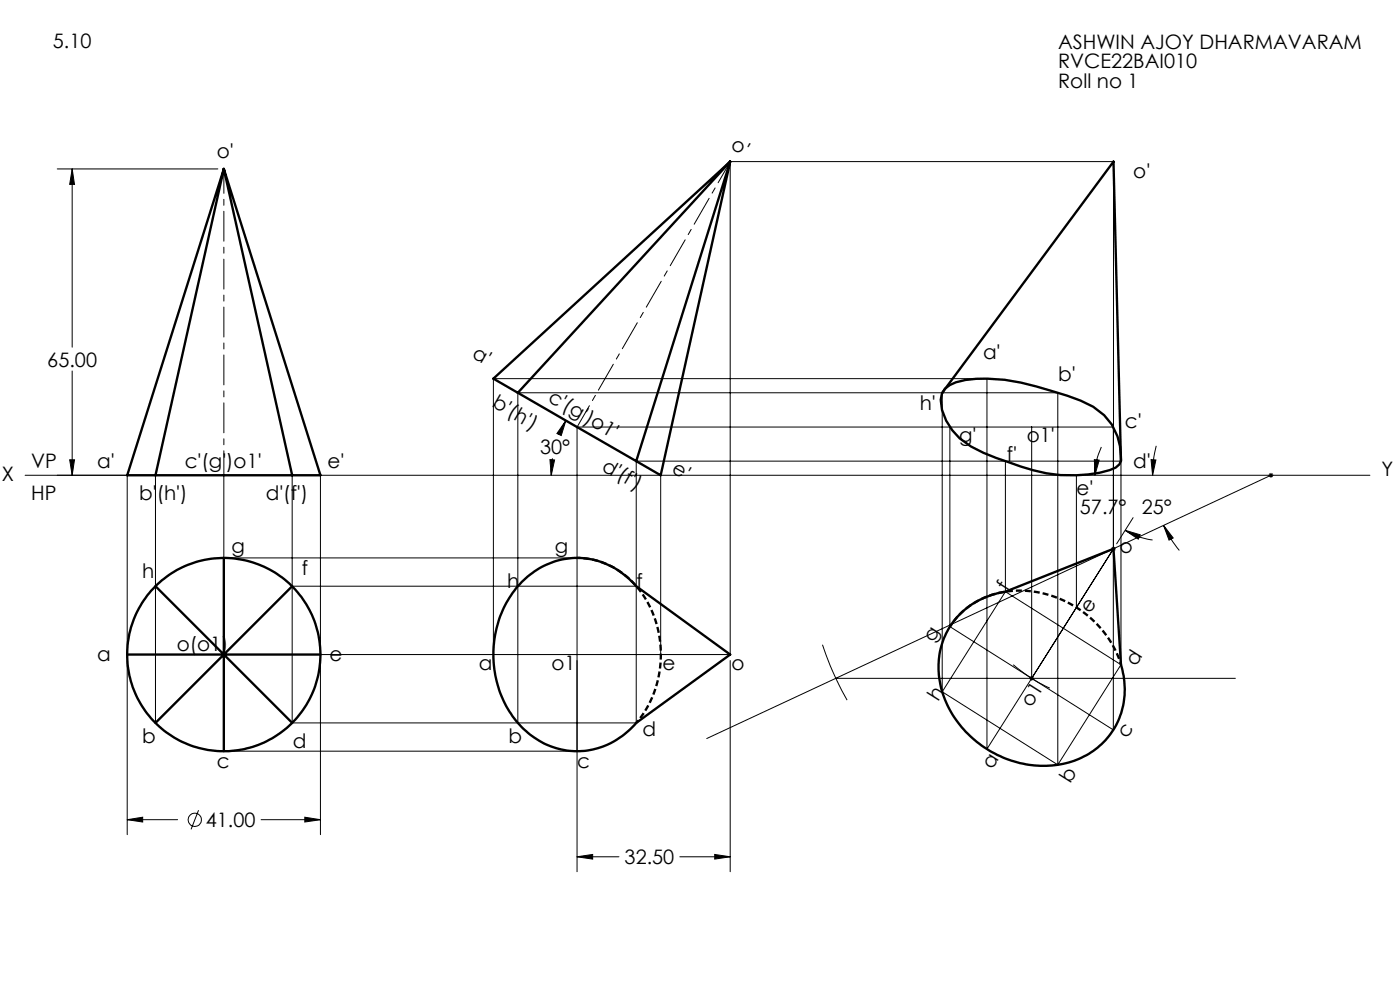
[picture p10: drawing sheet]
<svg xmlns="http://www.w3.org/2000/svg" width="297mm" height="210mm" viewBox="0 0 297 210" stroke-linecap="round" stroke-linejoin="round" font-family="sans-serif">
<g fill="none" stroke="#000" stroke-width=".21">
<path d="M12.1 35.8h34.1M15.3 35.8l.5 3.3h-1zM15.3 35.8v37.9M15.3 78.7v22.1M14.8 97.5h1l-.5 3.3zM116.7 97.5l1 .1-.8 3.2zM117.2 97.2l-.3 3.6M120.1 89.2l-1 3.2-1-.4zM120.1 89.2l-1.5 3M199.9 83.3v63.4M201.5 90.6v42.3l34.7 21.9v-64.2h-113.8v94.3M213.3 97.8v27.7"/>
<path d="M218.9 90.6v53.8M232.2 97.5l1 .1-.9 3.2zM233.6 94.8a14.1 14.1 0 0 0-1.3 6M244.2 97.5l1 .1-.7 3.2zM245.3 94.6a23.4 23.4 0 0 0-.8 6.2M5.3 100.8h285.3M27 100.8v38M33 100.8v52.5M47.5 100.8v38M47.5 118.3h74.9M62 100.8v52.5h73v-55.5h102.8v43.2M68 100.8v38h86.9v-104.5h81.3v82.6"/>
<path d="M140.2 100.8v38M228.4 100.8v28.1l-19 30v-78.6h-104.7v58.5M235.7 116.4h1M235.9 116.1l.7 .7M236.2 116.4l-17.3 27.5M236.6 116.1l-.7 .7M238.7 112.5l3.2 .9-.4 1zM238.7 112.5a14.8 14.8 0 0 0 5.8 2M240.4 109.8l-3.5 5.5M246.8 111.4l2.1 2.7-.9 .5zM246.8 111.4a24.8 24.8 0 0 0 3.4 5.4M269.3 100.5l.7 .7"/>
<path d="M269.6 100.8l-119.7 55.9M269.6 100.3v1M270 100.5l-.7 .7M62 124.3h73M174.5 136.8a64.4 64.4 0 0 0 5.2 11.7M213.3 125.5l-13.4 21.2M213.3 125.5l24.5 15.5M27 140.1v37M47.5 159.3h74.9M68 140.1v37M109.9 153.3v-70h114.5v78.9M154.9 140.1v44.8"/>
<path d="M177.3 143.9h84.8M199.9 146.7l24.5 15.5M214.9 141a32.1 32.1 0 0 0 7.8 5M218.5 143.5l.7 .7M219.2 143.5l-.7 .7M237.8 141l-13.4 21.2M27 173.9l3.3-.6v1.1zM27 173.9h10.7M42.1 171.9l-1.6 4M55.4 173.9h12.6M64.7 173.3l3.3 .6-3.3 .5zM122.4 181.7l3.3-.5v1z"/>
<path d="M122.4 181.7h8.9M144.2 181.7h10.7M151.6 181.2l3.3 .5-3.3 .5z"/>
<circle cx="41.3" cy="173.9" r="1.41"/>
</g>
<g fill="none" stroke="#000" stroke-width=".5">
<path d="M47.5 35.8l20.5 65h-41zM47.5 35.8l-14.5 65M47.5 35.8l14.5 65M154.9 34.3l-45 49M154.9 34.3l-19.9 63.5M104.7 80.3l50.2-46-14.7 66.5zM199.9 83.3l36.3-49 1.6 63.5M200.4 82.5l1.1-.8a16 16 0 0 1 7.9-1.4 47.1 47.1 0 0 1 13.7 2.6l6.1 2.1a12.4 12.4 0 0 1 8.6 12.7l-.3 .8-.8 .7a27.9 27.9 0 0 1-17.5 .6l-2.6-.8a63.4 63.4 0 0 1-10.6-4.3 12.5 12.5 0 0 1-6.4-9.9l.2-1.3zM47.5 118.3v41M27 138.8h41M33 124.3l29 29M62 124.3l-29 29"/>
<path d="M110.7 123.5a16.1 16.1 0 0 1 24.3 .8l19.9 14.5-19.9 14.5a16.2 16.2 0 0 1-25.5-.4 22.8 22.8 0 0 1 1.2-29.4zM203.6 130.3a17.1 17.1 0 0 1 9.7-4.8l22.9-9.1 1.6 24.6a16.2 16.2 0 0 1-15.2 21.4 22.6 22.6 0 0 1-23.4-18.6 16 16 0 0 1 4.4-13.5z"/>
<circle cx="47.5" cy="138.8" r="20.5"/>
</g>
<path d="M135 153.3a22.6 22.6 0 0 0-1.7-30.7 16.3 16.3 0 0 0-10.9-4.3M237.8 141a22.6 22.6 0 0 0-26.8-15 16.3 16.3 0 0 0-9.5 6.9" fill="none" stroke="#000" stroke-width=".5" stroke-dasharray="1.3 .6" stroke-dashoffset=".6" stroke-linecap="butt"/>
<path d="M122.4 90.6l32.5-56.3M47.5 100.8v-65" fill="none" stroke="#000" stroke-width=".21" stroke-dasharray="6.3 1.3 1.3 1.3" stroke-dashoffset="1.2"/>
<path d="M27 173.9l3.3-.6v1.1zM64.7 173.3l3.3 .6-3.3 .5zM14.8 97.5h1l-.5 3.3zM15.3 35.8l.5 3.3h-1zM122.4 181.7l3.3-.5v1zM151.6 181.2l3.3 .5-3.3 .5zM120.1 89.2l-1 3.2-1-.4zM116.7 97.5l1 .1-.8 3.2zM244.2 97.5l1 .1-.7 3.2zM246.8 111.4l2.1 2.7-.9 .5zM232.2 97.5l1 .1-.9 3.2zM238.7 112.5l3.2 .9-.4 1z" fill="#000"/>
<g font-size="4.2">
<text x="11.2" y="10.1">5.10</text>
<text x="224.5" y="10.3">ASHWIN AJOY DHARMAVARAM</text>
<text x="224.5" y="14.5">RVCE22BAI010</text>
<text x="224.5" y="18.6">Roll no 1</text>
<text x="46" y="33.4">o'</text>
<text x="154.8" y="31.4" transform="rotate(30 154.8 31.4)">o'</text>
<text x="240.4" y="37.7">o'</text>
<text x="10" y="77.7">65.00</text>
<text x="99.9" y="75.7" transform="rotate(30 99.9 75.7)">a'</text>
<text x="208.5" y="76.2">a'</text>
<text x="224.5" y="80.9">b'</text>
<text x="104.2" y="86.2" transform="rotate(30 104.2 86.2)">b'(h')</text>
<text x="116.1" y="85" transform="rotate(30 116.1 85)">c'(g')o1'</text>
<text x="195.1" y="86.9">h'</text>
<text x="203.5" y="93.8">g'</text>
<text x="217.8" y="93.8">o1'</text>
<text x="238.6" y="90.8">c'</text>
<text x="6.6" y="99.2">VP</text>
<text x="20.6" y="99.2">a'</text>
<text x="39.2" y="99.2">c'(g')o1'</text>
<text x="69.5" y="99.2">e'</text>
<text x="114.6" y="96.3">30°</text>
<text x="127.5" y="99.6" transform="rotate(30 127.5 99.6)">d'(f')</text>
<text x="142.3" y="100.2" transform="rotate(30 142.3 100.2)">e'</text>
<text x="213.6" y="97.8">f'</text>
<text x="240.4" y="99.2">d'</text>
<text x="293.1" y="100.9">Y</text>
<text x=".4" y="102.1">X</text>
<text x="6.6" y="106.1">HP</text>
<text x="29.5" y="106.1">b'(h')</text>
<text x="56.4" y="106.1">d'(f')</text>
<text x="228.4" y="104.9">e'</text>
<text x="229.1" y="109.1">57.7°</text>
<text x="242.2" y="109.1">25°</text>
<text x="49.1" y="117.2">g</text>
<text x="117.7" y="117.2">g</text>
<text x="239.1" y="117.9" transform="rotate(-58 239.1 117.9)">o</text>
<text x="30.2" y="122.6">h</text>
<text x="64.1" y="122">f</text>
<text x="107.6" y="124.8">h</text>
<text x="135.1" y="124.8">f</text>
<text x="213.7" y="125.7" transform="rotate(-58 213.7 125.7)">f</text>
<text x="231.3" y="130.3" transform="rotate(-58 231.3 130.3)">e</text>
<text x="198" y="136.3" transform="rotate(-58 198 136.3)">g</text>
<text x="20.6" y="140.3">a</text>
<text x="37.5" y="138.1">o(o1)</text>
<text x="69.9" y="140.3">e</text>
<text x="101.6" y="142.1">a</text>
<text x="117" y="142.1">o1</text>
<text x="140.5" y="142.1">e</text>
<text x="155.2" y="142.1">o</text>
<text x="241" y="141.4" transform="rotate(-58 241 141.4)">d</text>
<text x="199" y="148.9" transform="rotate(-58 199 148.9)">h</text>
<text x="218.7" y="150.2" transform="rotate(-58 218.7 150.2)">o1</text>
<text x="30.2" y="157.7">b</text>
<text x="62.2" y="158.7">d</text>
<text x="107.9" y="157.7">b</text>
<text x="136.3" y="156.2">d</text>
<text x="239.1" y="156.7" transform="rotate(-58 239.1 156.7)">c</text>
<text x="46" y="162.8">c</text>
<text x="122.4" y="162.8">c</text>
<text x="210.5" y="163.2" transform="rotate(-58 210.5 163.2)">a</text>
<text x="227" y="166.2" transform="rotate(-58 227 166.2)">b</text>
<text x="43.7" y="175.4">41.00</text>
<text x="132.5" y="183.3">32.50</text>
</g>
</svg>
